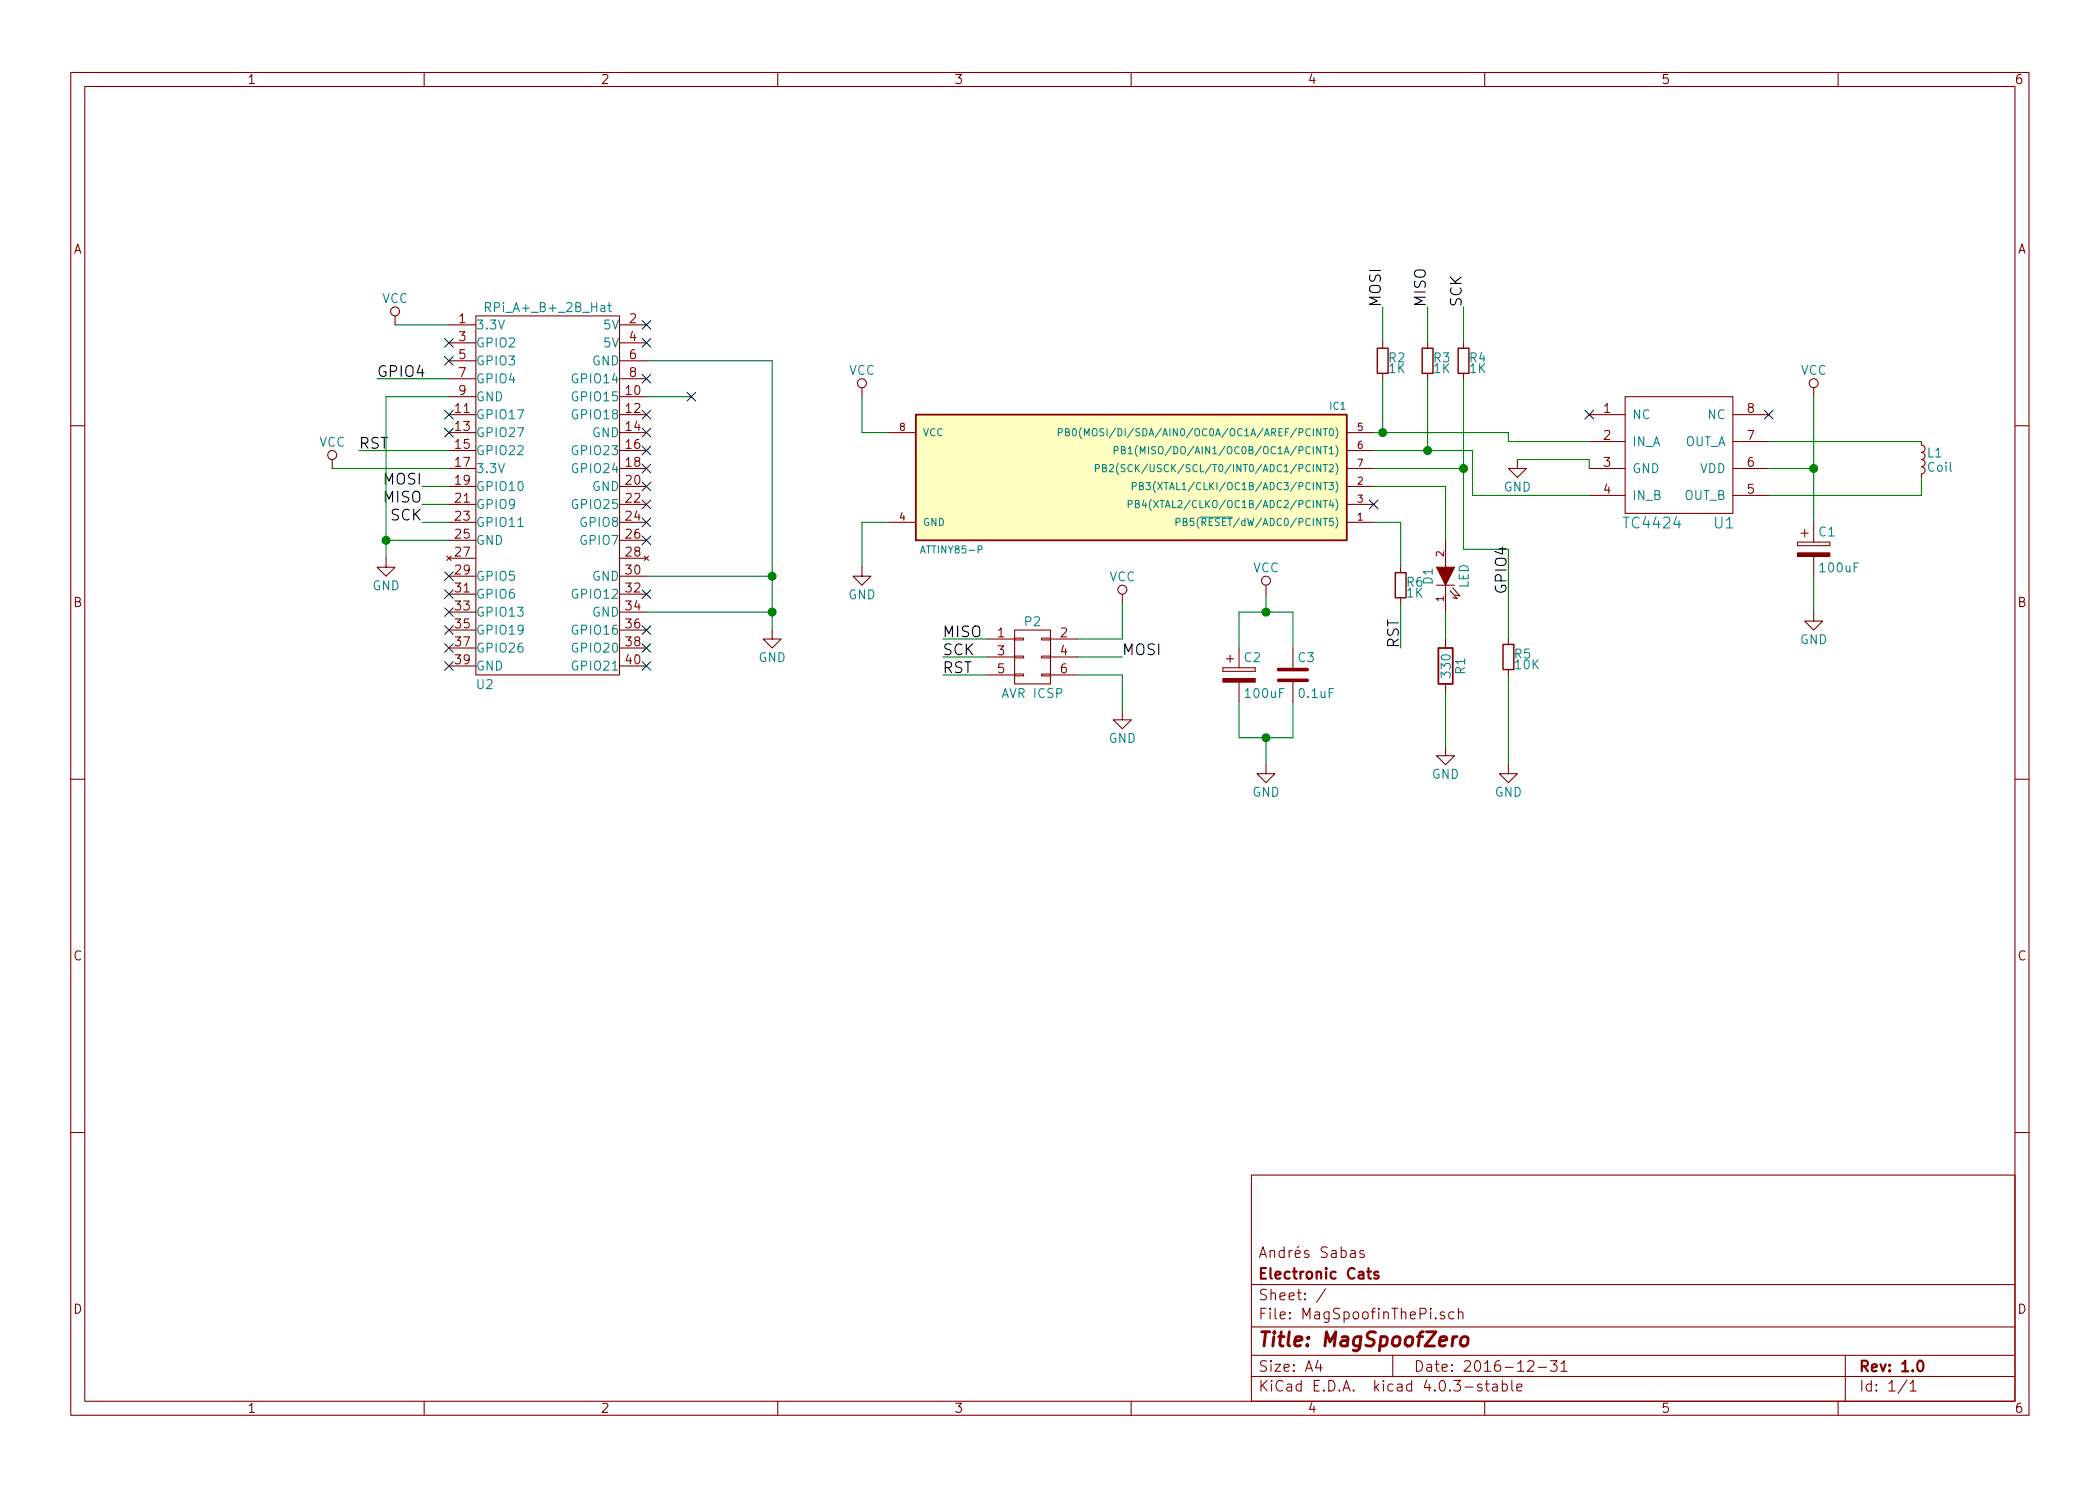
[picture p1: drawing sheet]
EESchema Schematic File Version 2
LIBS:power
LIBS:device
LIBS:transistors
LIBS:conn
LIBS:linear
LIBS:regul
LIBS:74xx
LIBS:cmos4000
LIBS:adc-dac
LIBS:memory
LIBS:xilinx
LIBS:microcontrollers
LIBS:dsp
LIBS:microchip
LIBS:analog_switches
LIBS:motorola
LIBS:texas
LIBS:intel
LIBS:audio
LIBS:interface
LIBS:digital-audio
LIBS:philips
LIBS:display
LIBS:cypress
LIBS:siliconi
LIBS:opto
LIBS:atmel
LIBS:contrib
LIBS:valves
LIBS:rpi_a _b _2b_hat
LIBS:MagSpoofinThePi-cache
LIBS:theinventorhouse
EELAYER 25 0
EELAYER END
$Descr A4 11693 8268
encoding utf-8
Sheet 1 1
Title "MagSpoofZero"
Date "2016-12-31"
Rev "1.0"
Comp "Electronic Cats"
Comment1 "Andrés Sabas"
Comment2 ""
Comment3 ""
Comment4 ""
$EndDescr
$Comp
L ATTINY85-P IC1
U 1 1
P 6300 2650
F 0 "IC1" H 5150 3050 40  0000 C CNN
F 1 "ATTINY85-P" H 7300 2250 40  0000 C CNN
F 2 "Housings_DIP:DIP-8_W7.62mm_LongPads" H 7300 2650 35  0001 C CIN
F 3 "" H 6300 2650 60  0000 C CNN
	1    6300 2650
	-1   0    0    -1  
$EndComp
$Comp
L LED D1
U 1 1
P 8050 3200
F 0 "D1" H 8050 3300 50  0000 C CNN
F 1 "LED" H 8050 3100 50  0000 C CNN
F 2 "LEDs:LED-3MM" H 8050 3200 60  0001 C CNN
F 3 "" H 8050 3200 60  0000 C CNN
	1    8050 3200
	0    -1   -1   0   
$EndComp
$Comp
L L_Small L1
U 1 1
P 10700 2550
F 0 "L1" H 10730 2590 50  0000 L CNN
F 1 "Coil" H 10730 2510 50  0000 L CNN
F 2 "Resistors_ThroughHole:Resistor_Horizontal_RM7mm" H 10700 2550 60  0001 C CNN
F 3 "" H 10700 2550 60  0000 C CNN
	1    10700 2550
	1    0    0    -1  
$EndComp
$Comp
L R R1
U 1 1
P 8050 3700
F 0 "R1" V 8130 3700 50  0000 C CNN
F 1 "330" V 8050 3700 50  0000 C CNN
F 2 "Resistors_ThroughHole:Resistor_Horizontal_RM10mm" V 7980 3700 30  0001 C CNN
F 3 "" H 8050 3700 30  0000 C CNN
	1    8050 3700
	1    0    0    -1  
$EndComp
$Comp
L GND #PWR01
U 1 1
P 8450 2550
F 0 "#PWR01" H 8450 2300 50  0001 C CNN
F 1 "GND" H 8450 2400 50  0000 C CNN
F 2 "" H 8450 2550 60  0000 C CNN
F 3 "" H 8450 2550 60  0000 C CNN
	1    8450 2550
	1    0    0    -1  
$EndComp
$Comp
L CP C1
U 1 1
P 10100 3050
F 0 "C1" H 10125 3150 50  0000 L CNN
F 1 "100uF" H 10125 2950 50  0000 L CNN
F 2 "TIH:CP_4x5mm" H 10138 2900 30  0001 C CNN
F 3 "" H 10100 3050 60  0000 C CNN
	1    10100 3050
	1    0    0    -1  
$EndComp
$Comp
L GND #PWR02
U 1 1
P 10100 3400
F 0 "#PWR02" H 10100 3150 50  0001 C CNN
F 1 "GND" H 10100 3250 50  0000 C CNN
F 2 "" H 10100 3400 60  0000 C CNN
F 3 "" H 10100 3400 60  0000 C CNN
	1    10100 3400
	1    0    0    -1  
$EndComp
$Comp
L GND #PWR03
U 1 1
P 8050 4150
F 0 "#PWR03" H 8050 3900 50  0001 C CNN
F 1 "GND" H 8050 4000 50  0000 C CNN
F 2 "" H 8050 4150 60  0000 C CNN
F 3 "" H 8050 4150 60  0000 C CNN
	1    8050 4150
	1    0    0    -1  
$EndComp
$Comp
L VCC #PWR04
U 1 1
P 10100 2200
F 0 "#PWR04" H 10100 2050 50  0001 C CNN
F 1 "VCC" H 10100 2350 50  0000 C CNN
F 2 "" H 10100 2200 60  0000 C CNN
F 3 "" H 10100 2200 60  0000 C CNN
	1    10100 2200
	1    0    0    -1  
$EndComp
$Comp
L GND #PWR05
U 1 1
P 4800 3150
F 0 "#PWR05" H 4800 2900 50  0001 C CNN
F 1 "GND" H 4800 3000 50  0000 C CNN
F 2 "" H 4800 3150 60  0000 C CNN
F 3 "" H 4800 3150 60  0000 C CNN
	1    4800 3150
	1    0    0    -1  
$EndComp
$Comp
L CONN_02X03 P2
U 1 1
P 5750 3650
F 0 "P2" H 5750 3850 50  0000 C CNN
F 1 "AVR ICSP" H 5750 3450 50  0000 C CNN
F 2 "Pin_Headers:Pin_Header_Straight_2x03" H 5750 2450 60  0001 C CNN
F 3 "" H 5750 2450 60  0000 C CNN
F 4 "Maxim" H 5750 3650 60  0001 C CNN "Manufacturer"
F 5 "+85/-40" H 5750 3650 60  0001 C CNN "Temperatura"
F 6 "5v" H 5750 3650 60  0001 C CNN "Alimentacion"
	1    5750 3650
	1    0    0    -1  
$EndComp
Text Label 5250 3550 0    60   ~ 0
MISO
Text Label 5250 3650 0    60   ~ 0
SCK
Text Label 5250 3750 0    60   ~ 0
RST
Text Label 6250 3650 0    60   ~ 0
MOSI
$Comp
L GND #PWR06
U 1 1
P 6250 3950
F 0 "#PWR06" H 6250 3700 50  0001 C CNN
F 1 "GND" H 6250 3800 50  0000 C CNN
F 2 "" H 6250 3950 60  0000 C CNN
F 3 "" H 6250 3950 60  0000 C CNN
	1    6250 3950
	1    0    0    -1  
$EndComp
$Comp
L VCC #PWR07
U 1 1
P 6250 3350
F 0 "#PWR07" H 6250 3200 50  0001 C CNN
F 1 "VCC" H 6250 3500 50  0000 C CNN
F 2 "" H 6250 3350 60  0000 C CNN
F 3 "" H 6250 3350 60  0000 C CNN
	1    6250 3350
	1    0    0    -1  
$EndComp
Wire Wire Line
	9850 2450 10700 2450
Wire Wire Line
	10700 2750 10700 2650
Wire Wire Line
	9850 2750 10700 2750
Wire Wire Line
	7650 2400 8400 2400
Wire Wire Line
	8200 2750 8200 2500
Wire Wire Line
	8200 2500 7650 2500
Wire Wire Line
	10100 3200 10100 3400
Wire Wire Line
	7650 2700 8050 2700
Wire Wire Line
	8050 2700 8050 3000
Wire Wire Line
	8050 3550 8050 3400
Wire Wire Line
	8050 3850 8050 4150
Wire Wire Line
	7650 2600 8150 2600
Wire Wire Line
	8150 2100 8150 3050
Wire Wire Line
	8150 3050 8400 3050
Wire Wire Line
	8400 3050 8400 3550
Wire Wire Line
	8400 3750 8400 4250
Wire Wire Line
	4800 2900 4950 2900
Wire Wire Line
	4800 2900 4800 3150
Wire Wire Line
	4800 2400 4950 2400
Wire Wire Line
	4800 2400 4800 2200
Wire Wire Line
	6000 3550 6250 3550
Wire Wire Line
	6000 3650 6250 3650
Wire Wire Line
	6000 3750 6250 3750
Wire Wire Line
	5500 3550 5250 3550
Wire Wire Line
	5500 3650 5250 3650
Wire Wire Line
	5500 3750 5250 3750
Wire Wire Line
	6250 3550 6250 3350
Wire Wire Line
	6250 3750 6250 3950
Text Label 7800 3600 1    60   ~ 0
RST
Text Label 7700 1700 1    60   ~ 0
MOSI
Text Label 7950 1700 1    60   ~ 0
MISO
Text Label 8150 1700 1    60   ~ 0
SCK
$Comp
L CP C2
U 1 1
P 6900 3750
F 0 "C2" H 6925 3850 50  0000 L CNN
F 1 "100uF" H 6925 3650 50  0000 L CNN
F 2 "TIH:CP_4x5mm" H 6938 3600 30  0001 C CNN
F 3 "" H 6900 3750 60  0000 C CNN
F 4 "Maxim" H 6900 3750 60  0001 C CNN "Manufacturer"
F 5 "+85/-40" H 6900 3750 60  0001 C CNN "Temperatura"
F 6 "5v" H 6900 3750 60  0001 C CNN "Alimentacion"
	1    6900 3750
	1    0    0    -1  
$EndComp
$Comp
L C C3
U 1 1
P 7200 3750
F 0 "C3" H 7225 3850 50  0000 L CNN
F 1 "0.1uF" H 7225 3650 50  0000 L CNN
F 2 "Capacitors_ThroughHole:C_Disc_D3_P2.5" H 7238 3600 30  0001 C CNN
F 3 "" H 7200 3750 60  0000 C CNN
F 4 "Maxim" H 7200 3750 60  0001 C CNN "Manufacturer"
F 5 "+85/-40" H 7200 3750 60  0001 C CNN "Temperatura"
F 6 "5v" H 7200 3750 60  0001 C CNN "Alimentacion"
	1    7200 3750
	1    0    0    -1  
$EndComp
Wire Wire Line
	6900 3600 6900 3400
Wire Wire Line
	6900 3400 7200 3400
Wire Wire Line
	7200 3400 7200 3600
Wire Wire Line
	7200 4100 7200 3900
Wire Wire Line
	6900 4100 7200 4100
Wire Wire Line
	6900 4100 6900 3900
Wire Wire Line
	7050 3400 7050 3300
Connection ~ 7050 3400
Wire Wire Line
	7050 4100 7050 4250
Connection ~ 7050 4100
$Comp
L VCC #PWR08
U 1 1
P 7050 3300
F 0 "#PWR08" H 7050 3150 50  0001 C CNN
F 1 "VCC" H 7050 3450 50  0000 C CNN
F 2 "" H 7050 3300 60  0000 C CNN
F 3 "" H 7050 3300 60  0000 C CNN
	1    7050 3300
	1    0    0    -1  
$EndComp
$Comp
L GND #PWR09
U 1 1
P 7050 4250
F 0 "#PWR09" H 7050 4000 50  0001 C CNN
F 1 "GND" H 7050 4100 50  0000 C CNN
F 2 "" H 7050 4250 60  0000 C CNN
F 3 "" H 7050 4250 60  0000 C CNN
	1    7050 4250
	1    0    0    -1  
$EndComp
NoConn ~ 7650 2800
$Comp
L TC4424 U1
U 1 1
P 9350 2550
F 0 "U1" H 9600 2200 60  0000 C CNN
F 1 "TC4424" H 9200 2200 60  0000 C CNN
F 2 "Housings_DIP:DIP-8_W7.62mm_LongPads" H 9350 2550 60  0001 C CNN
F 3 "" H 9350 2550 60  0000 C CNN
	1    9350 2550
	1    0    0    -1  
$EndComp
Wire Wire Line
	8400 2400 8400 2450
Wire Wire Line
	8450 2550 8850 2550
Wire Wire Line
	10100 2200 10100 2900
NoConn ~ 9850 2300
NoConn ~ 8850 2300
Wire Wire Line
	9850 2600 10100 2600
Connection ~ 10100 2600
$Comp
L RPi_A+_B+_2B_Hat U2
U 1 1
P 3050 2750
F 0 "U2" H 2700 1700 50  0000 C CNN
F 1 "RPi_A+_B+_2B_Hat" H 3050 3800 50  0000 C CNN
F 2 "TIH:z_RPiZero_Hat_NPTH" H 3050 1800 60  0001 C CNN
F 3 "" H 3050 1800 60  0000 C CNN
	1    3050 2750
	1    0    0    -1  
$EndComp
Wire Wire Line
	3600 2200 3850 2200
Wire Wire Line
	2500 1800 2200 1800
Wire Wire Line
	3600 2000 4300 2000
Wire Wire Line
	2150 2200 2500 2200
Wire Wire Line
	2150 3000 2500 3000
Wire Wire Line
	4300 3400 3600 3400
Wire Wire Line
	3600 3200 4300 3200
Text Label 2350 2700 2    60   ~ 0
MOSI
Text Label 2350 2900 2    60   ~ 0
SCK
Text Label 2350 2800 2    60   ~ 0
MISO
Text Label 2000 2500 0    60   ~ 0
RST
Text Label 2100 2100 0    60   ~ 0
GPIO4
NoConn ~ 3600 1800
NoConn ~ 3600 1900
NoConn ~ 3600 2400
NoConn ~ 3600 2700
NoConn ~ 3600 2800
NoConn ~ 3600 2900
NoConn ~ 3600 3300
NoConn ~ 2500 2400
NoConn ~ 2500 2300
NoConn ~ 2500 3200
NoConn ~ 2500 3300
NoConn ~ 2500 2000
NoConn ~ 2500 1900
NoConn ~ 2500 3600
NoConn ~ 2500 3700
NoConn ~ 2500 3400
Wire Wire Line
	2150 2200 2150 3100
Connection ~ 2150 3000
Wire Wire Line
	4300 2000 4300 3500
Connection ~ 4300 3200
Connection ~ 4300 3400
Wire Wire Line
	1850 2600 2500 2600
$Comp
L VCC #PWR012
U 1 1
P 4800 2200
F 0 "#PWR012" H 4800 2050 50  0001 C CNN
F 1 "VCC" H 4800 2350 50  0000 C CNN
F 2 "" H 4800 2200 60  0000 C CNN
F 3 "" H 4800 2200 60  0000 C CNN
	1    4800 2200
	1    0    0    -1  
$EndComp
$Comp
L R_Small R5
U 1 1
P 8400 3650
F 0 "R5" H 8430 3670 50  0000 L CNN
F 1 "10K" H 8430 3610 50  0000 L CNN
F 2 "Resistors_ThroughHole:Resistor_Horizontal_RM10mm" H 8400 3650 50  0001 C CNN
F 3 "" H 8400 3650 50  0000 C CNN
	1    8400 3650
	1    0    0    -1  
$EndComp
$Comp
L R_Small R2
U 1 1
P 7700 2000
F 0 "R2" H 7730 2020 50  0000 L CNN
F 1 "1K" H 7730 1960 50  0000 L CNN
F 2 "Resistors_ThroughHole:Resistor_Horizontal_RM10mm" H 7700 2000 50  0001 C CNN
F 3 "" H 7700 2000 50  0000 C CNN
	1    7700 2000
	1    0    0    -1  
$EndComp
$Comp
L R_Small R4
U 1 1
P 8150 2000
F 0 "R4" H 8180 2020 50  0000 L CNN
F 1 "1K" H 8180 1960 50  0000 L CNN
F 2 "Resistors_ThroughHole:Resistor_Horizontal_RM10mm" H 8150 2000 50  0001 C CNN
F 3 "" H 8150 2000 50  0000 C CNN
	1    8150 2000
	1    0    0    -1  
$EndComp
$Comp
L R_Small R3
U 1 1
P 7950 2000
F 0 "R3" H 7980 2020 50  0000 L CNN
F 1 "1K" H 7980 1960 50  0000 L CNN
F 2 "Resistors_ThroughHole:Resistor_Horizontal_RM10mm" H 7950 2000 50  0001 C CNN
F 3 "" H 7950 2000 50  0000 C CNN
	1    7950 2000
	1    0    0    -1  
$EndComp
Wire Wire Line
	7700 2100 7700 2400
Connection ~ 7700 2400
Wire Wire Line
	7950 2100 7950 2500
Connection ~ 7950 2500
Connection ~ 8150 2600
Wire Wire Line
	7700 1900 7700 1700
Wire Wire Line
	7950 1900 7950 1700
Wire Wire Line
	8150 1900 8150 1700
Text Label 8400 3300 1    60   ~ 0
GPIO4
$Comp
L VCC #PWR013
U 1 1
P 2200 1800
F 0 "#PWR013" H 2200 1650 50  0001 C CNN
F 1 "VCC" H 2200 1950 50  0000 C CNN
F 2 "" H 2200 1800 50  0000 C CNN
F 3 "" H 2200 1800 50  0000 C CNN
	1    2200 1800
	1    0    0    -1  
$EndComp
$Comp
L VCC #PWR014
U 1 1
P 1850 2600
F 0 "#PWR014" H 1850 2450 50  0001 C CNN
F 1 "VCC" H 1850 2750 50  0000 C CNN
F 2 "" H 1850 2600 50  0000 C CNN
F 3 "" H 1850 2600 50  0000 C CNN
	1    1850 2600
	1    0    0    -1  
$EndComp
NoConn ~ 3600 3500
NoConn ~ 3600 3600
Wire Wire Line
	8200 2750 8850 2750
Wire Wire Line
	8850 2550 8850 2600
Wire Wire Line
	8400 2450 8850 2450
$Comp
L R_Small R6
U 1 1
P 7800 3250
F 0 "R6" H 7830 3270 50  0000 L CNN
F 1 "1K" H 7830 3210 50  0000 L CNN
F 2 "Resistors_ThroughHole:Resistor_Horizontal_RM10mm" H 7800 3250 50  0001 C CNN
F 3 "" H 7800 3250 50  0000 C CNN
	1    7800 3250
	1    0    0    -1  
$EndComp
Wire Wire Line
	7800 3350 7800 3600
Wire Wire Line
	7800 3150 7800 2900
Wire Wire Line
	7800 2900 7650 2900
NoConn ~ 3600 2300
NoConn ~ 3850 2200
Wire Wire Line
	2500 2500 2000 2500
NoConn ~ 3600 2100
NoConn ~ 3600 2600
$Comp
L GND #PWR015
U 1 1
P 8400 4250
F 0 "#PWR015" H 8400 4000 50  0001 C CNN
F 1 "GND" H 8400 4100 50  0000 C CNN
F 2 "" H 8400 4250 50  0000 C CNN
F 3 "" H 8400 4250 50  0000 C CNN
	1    8400 4250
	1    0    0    -1  
$EndComp
Wire Wire Line
	2500 2700 2350 2700
Wire Wire Line
	2500 2800 2350 2800
Wire Wire Line
	2500 2900 2350 2900
NoConn ~ 3600 2500
NoConn ~ 3600 3700
NoConn ~ 2500 3500
Wire Wire Line
	2500 2100 2100 2100
NoConn ~ 3600 3000
$Comp
L GND #PWR?
U 1 1
P 2150 3100
F 0 "#PWR?" H 2150 2850 50  0001 C CNN
F 1 "GND" H 2150 2950 50  0000 C CNN
F 2 "" H 2150 3100 50  0000 C CNN
F 3 "" H 2150 3100 50  0000 C CNN
	1    2150 3100
	1    0    0    -1  
$EndComp
$Comp
L GND #PWR?
U 1 1
P 4300 3500
F 0 "#PWR?" H 4300 3250 50  0001 C CNN
F 1 "GND" H 4300 3350 50  0000 C CNN
F 2 "" H 4300 3500 50  0000 C CNN
F 3 "" H 4300 3500 50  0000 C CNN
	1    4300 3500
	1    0    0    -1  
$EndComp
$EndSCHEMATC
